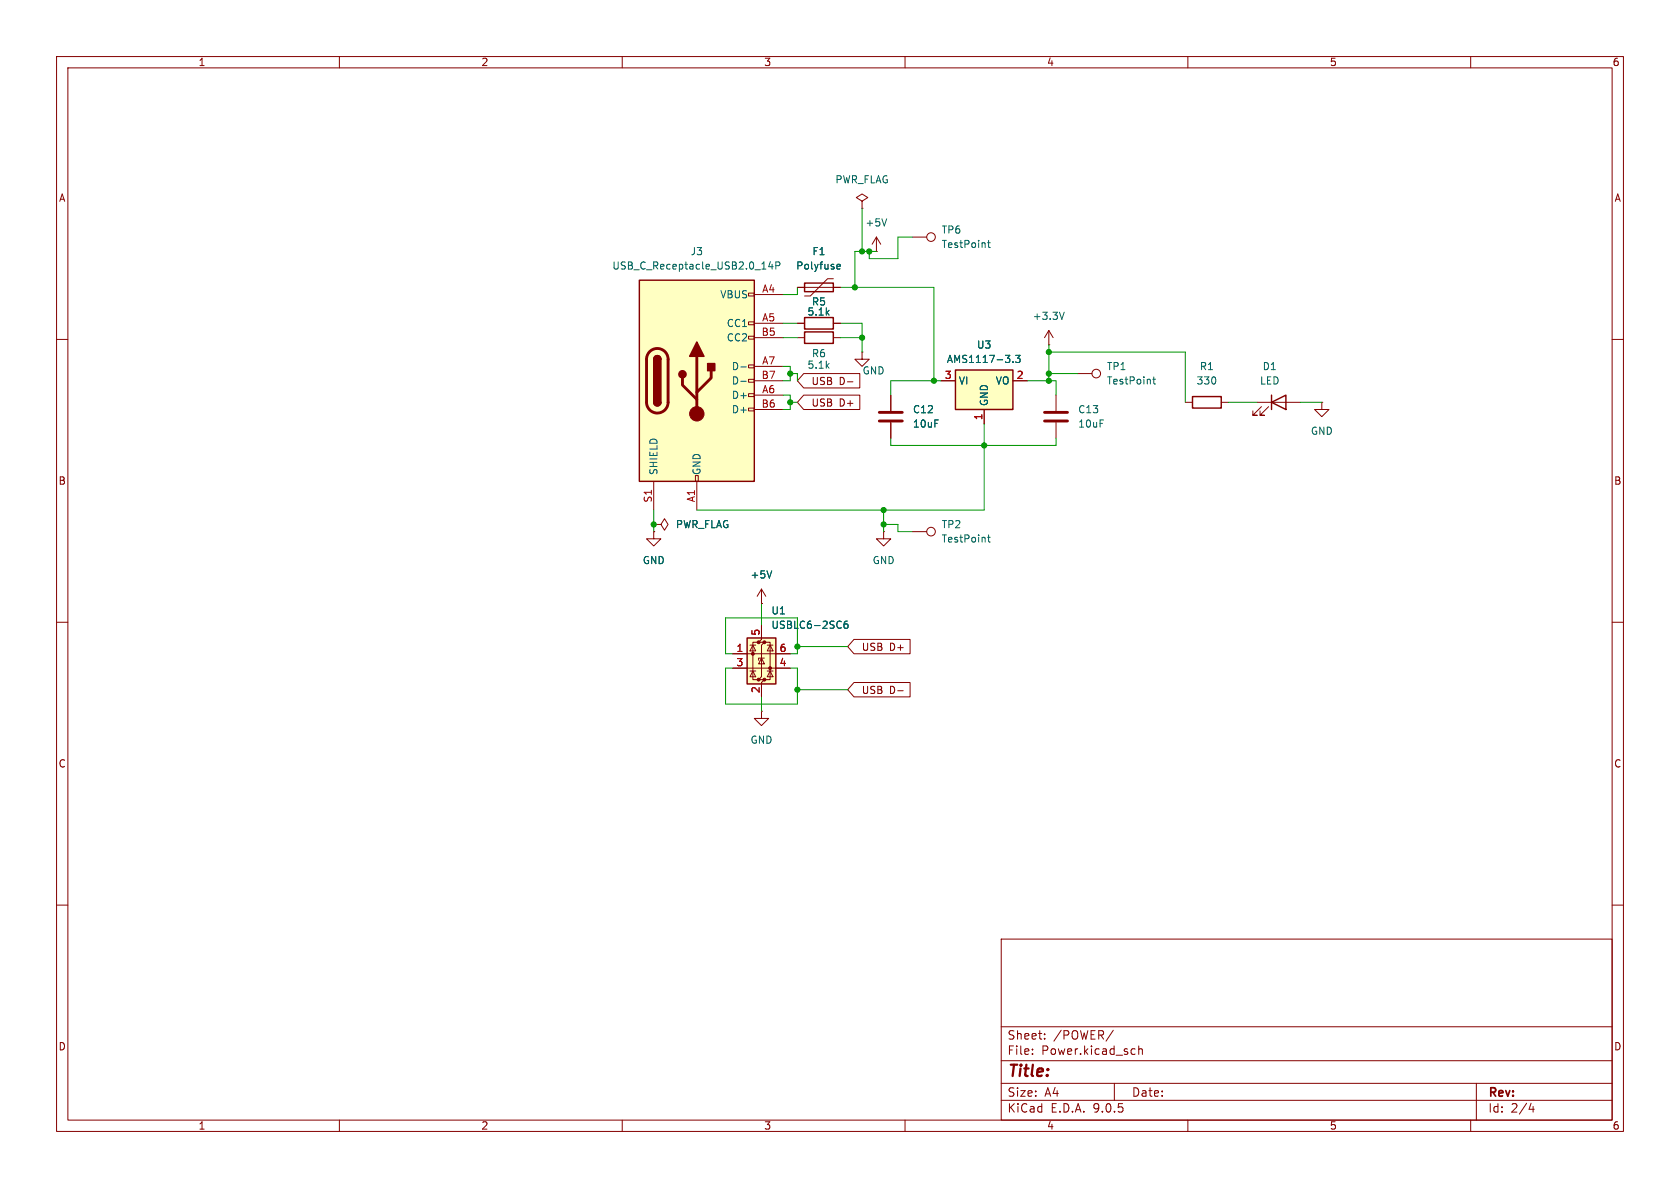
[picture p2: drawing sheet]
<svg xmlns="http://www.w3.org/2000/svg" width="297mm" height="210mm" viewBox="0 0 297 210" stroke-linecap="round" stroke-linejoin="round" font-family="sans-serif">
<g fill="none" stroke="#840000" stroke-width=".18">
<path d="M10 10h277v190h-277zM12 12h273v186h-273zM60 10v2M110 10v2M160 10v2M210 10v2M260 10v2M141 59.7h1.2M141 50.8h7.6M147.3 49.3h-1l-3 3h-1.1M147.3 59.7h1.3M10 60h2"/>
<path d="M285 60h2M115.6 94v1.3h1.2l-1.2 1.2-1.3-1.2h1.3M115.6 94h.1M115.6 92.7h1.2l.7-1 .6 1-.6 1-.7-1M115.6 92.7h.1M156.2 94v1.3h1.3l-1.3 1.2-1.3-1.2h1.3M156.2 94h.1M161.3 94h2.5M10 110h2M134.6 106.7h.1M134.6 104.1l-.7 1.3M134.6 104.1l.8 1.3"/>
<path d="M134.6 104.1v2.6M285 110h2M10 160h2M177 166h108v32h-108zM285 160h2M60 198v2M110 198v2M160 198v2M177 194.5h108M177 191.5h108M177 187.5h108M177 181.5h108"/>
<path d="M182.5 186.3v.1M182.5 185.5v.1M184.7 183.6v.1M184.7 182.8v.1M196.8 182.1l-1.3 2M197 191.5v3M200.2 185.4l.5 .1M200.7 186.3l-.5 .1M201.3 185.5l.2-.1 .4 .1 .1 .9M201.3 184.9v1.5M210 198v2M260 198v2"/>
<path d="M261 191.5v6.5M270.7 195l-.4 1.1h.9M271 195.6v1"/>
<circle cx="164.6" cy="94" r=".76"/>
</g>
<path d="M142.2 58.7h5.1v2h-5.1zM142.2 50h5.1v1.6h-5.1z" fill="none" stroke="#840000" stroke-width=".25"/>
<path d="M148 47.4l.1 .2 .4-.1M148 46.9l.1-.2h.3l.2 .2v.1l-.6 .1M174.6 95h.5M174.8 94.6v1l.3 .2M136.4 100.9l-.4 1.3" fill="none" stroke="#006464" stroke-width=".18"/>
<path d="M132.1 112.8h5.1v8.1h-5.1z" fill="#ffffc2"/>
<g fill="#840000" stroke="#840000" stroke-width=".18">
<circle cx="133.1" cy="115.6" r=".25"/>
<circle cx="134.1" cy="113.5" r=".25"/>
<circle cx="134.1" cy="120.1" r=".25"/>
<circle cx="135.1" cy="113.5" r=".25"/>
<circle cx="135.1" cy="120.1" r=".25"/>
<circle cx="136.1" cy="118.1" r=".25"/>
</g>
<g fill="none" stroke="#840000" stroke-width=".18">
<path d="M152.4 62.2v1.3h1.3l-1.3 1.3-1.3-1.3h1.3M152.4 62.2h.1M129.5 115.6h10.2M129.5 118.1h10.2M132.6 118.6h1M132.6 114h1M133.1 114l.5 1.1h-1zM133.1 118.6l.5 1h-1zM134.1 113.5h-1v6.6h1M134.6 110.5v2.5l-.5 .5h1l-.5 .5v5.6l-.5 .5h1l-.5 .6v2.5M134.6 116.3l.5 1h-1zM135.1 116.3h-1v.4"/>
<path d="M135.1 113.5h1v6.6h-1M135.6 118.6h1.1M135.6 114h1.1M136.1 114l.6 1.1h-1.1zM136.1 118.6l.6 1h-1.1zM134.6 125.7v1.3h1.3l-1.3 1.3-1.3-1.3h1.3M134.6 125.7h.1"/>
</g>
<path d="M132.1 112.8h5.1v8.1h-5.1z" fill="none" stroke="#840000" stroke-width=".25"/>
<path d="M149.8 109.8l-.4 .1a.86 .86 0 0 0 0 1.2l.5-.2v-.4l-.2-.2h-.3l-.2 .2" fill="none" stroke="#006464" stroke-width=".18"/>
<path d="M113 49.5h20.3v35.6h-20.3z" fill="#ffffc2"/>
<g fill="none" stroke="#840000" stroke-width=".18">
<path d="M152.4 35.6l1-.7-1-.6-1 .6 1 .7v1.2M152.4 36.8h.1M132.3 51.8h1v.5h-1zM132.3 56.9h1v.5h-1zM132.3 59.4h1v.5h-1zM133.3 52.1h5.1M133.3 57.2h5.1M133.3 59.7h5.1M141 57.2h1.2M147.3 57.2h1.3M154.9 44.5h.1M154.9 41.9l-.7 1.3"/>
<path d="M154.9 41.9l.8 1.3M154.9 41.9v2.6M185.4 58.4l-.7 1.3M185.4 58.4l.8 1.3M185.4 58.4v2.6M132.3 64.5h1v.5h-1zM132.3 67.1h1v.5h-1zM132.3 69.6h1v.5h-1zM132.3 72.1h1v.5h-1zM133.3 64.8h5.1M133.3 67.3h5.1M133.3 69.9h5.1"/>
<path d="M133.3 72.4h5.1M185.4 61h.1M186.7 69.9v2.7M186.7 74.7v2.8M115.6 85.1v5.1M122.9 84.1h.5v1h-.5zM123.2 85.1v5.1"/>
</g>
<path d="M113 49.5h20.3v35.6h-20.3zM142.2 56.1h5.1v2.1h-5.1zM115.6 63.5a.64 .64 0 0 1 .6-.6 .64 .64 0 0 1 .6 .6M115.6 71.1a.64 .64 0 0 0 .6 .7 .64 .64 0 0 0 .6-.7" fill="none" stroke="#840000" stroke-width=".25"/>
<path d="M114.9 62.2a1.9 1.9 0 0 1 2-.5 1.9 1.9 0 0 1 1.2 1.8v7.6a1.91 1.91 0 0 1-1.9 1.9 1.91 1.91 0 0 1-1.9-1.9v-7.7l.2-.7zM120.6 66.8v1.3l2.6 2.5M123.2 63v10.2M125.7 65.5v1.3l-2.5 2.5M184.7 72.9h4M184.7 74.4h4" fill="none" stroke="#840000" stroke-width=".51"/>
<g fill="#840000" stroke="#840000" stroke-width=".25">
<path d="M115.6 63.5h1.2v7.6h-1.2z"/>
<path d="M115.8 63.1a.64 .64 0 0 1 .6-.2 .64 .64 0 0 1 .4 .6h-1.2z"/>
<path d="M115.6 71.1h1.2a.64 .64 0 0 1-.6 .7 .64 .64 0 0 1-.6-.7z"/>
<path d="M123.2 60.5l1.3 2.5h-2.6z"/>
<path d="M125.1 64.3h1.3v1.2h-1.3z"/>
<circle cx="120.6" cy="66.2" r=".63"/>
</g>
<circle cx="123.2" cy="73.2" r="1.27" fill="#840000" stroke="#840000" stroke-width=".18"/>
<path d="M156.8 38.7l-.5 1.2M136.2 46.2l-.3 .9h.8M136.5 46.7v.9M137.2 47l.6-.1 .1-.2-.1-.3-.6-.1v1.3M188.1 55.2l-.4 1.3M131 64.9h.9M131 67.4h.9" fill="none" stroke="#006464" stroke-width=".18"/>
<path d="M168.9 65.4h10.2v7h-10.2z" fill="#ffffc2"/>
<path d="M168.9 65.4h10.2v7h-10.2zM210.8 70.1h5.1v2h-5.1zM224.8 71.1l2.5-1.2v2.5zM224.8 69.9v2.5" fill="none" stroke="#840000" stroke-width=".25"/>
<g fill="none" stroke="#840000" stroke-width=".18">
<path d="M141 50.8h1.2M141 57.2h1.2M147.3 50.8h1.3M147.3 57.2h1.3M161.3 41.9h2.5M142.1 69.8h9.9v2.6h-9.9l-1.1-1.3zM142.1 66h9.9v2.6h-9.9l-1.1-1.3zM157.5 69.9v2.7M157.5 74.7v2.8M166.4 67.3h2.5M174 72.4v2.5M179.1 67.3h2.5"/>
<path d="M190.5 66h2.5M209.5 71.1h1.3M215.9 71.1h1.3M222.2 71.1h7.7M223 71.9l-1.5 1.5h.7h-.7v-.8M224.3 71.9l-1.5 1.5h.7h-.7v-.8M233.7 71.1v1.3h1.2l-1.2 1.3-1.3-1.3h1.3M233.7 71.1h.1M115.6 94h.1M115.6 92.7h.1M129.5 115.6h2.6M129.5 118.1h2.6"/>
<path d="M134.6 106.7h.1M134.6 110.5v2.5M137.2 115.6h2.5M137.2 118.1h2.5M151 113h9.9v2.6h-9.9l-1.1-1.3zM134.6 120.7v2.5M151 120.6h9.9v2.6h-9.9l-1.1-1.3z"/>
<circle cx="164.6" cy="41.9" r=".76"/>
<circle cx="193.8" cy="66" r=".76"/>
</g>
<path d="M148 47.4l.1 .2 .4-.1M148 46.9l.1-.2h.3l.2 .2v.1l-.6 .1M174.6 42.9h.5M174.8 42.5v1.1l.3 .2M179.1 64v.1M179.6 62.8h.7l-.4 .5 .4 .1v.6l-.2 .1-.5-.1M203.8 67h.5M204 66.6v1.1l.3 .2M136.4 100.9l-.4 1.3M149.8 109.8l-.4 .1a.86 .86 0 0 0 0 1.2l.5-.2v-.4l-.2-.2h-.3l-.2 .2" fill="none" stroke="#006464" stroke-width=".18"/>
<path d="M155.4 72.9h4.1M155.4 74.4h4.1" fill="none" stroke="#840000" stroke-width=".51"/>
<g fill="none" stroke="#009600" stroke-width=".18">
<path d="M152.4 36.8v7.7M138.4 59.7h2.6M138.4 57.2h2.6M141 50.8v1.3h-2.6M148.6 59.7h3.8M148.6 57.2h3.8v5M148.6 50.8h16.5v16.5M154.9 44.5h-3.8v6.3M161.3 41.9h-2.6v3.8h-5v-1.2M138.4 69.9h1.3v2.5h-1.3M138.4 64.8h1.3v2.5h-1.3M139.7 66h1.3v1.3"/>
<path d="M139.7 71.1h1.3M157.5 77.5v1.2h29.2v-1.2M166.4 67.3h-8.9v2.6M174 74.9v15.3h-50.8M181.6 67.3h5.1v2.6M185.4 66h5.1M185.4 61v6.3M185.4 62.2h24.1v8.9M217.2 71.1h5M229.9 71.1h3.8M115.6 90.2v3.8M156.2 90.2v3.8"/>
<path d="M156.2 92.7h2.5v1.3h2.6M129.5 118.1h-1.2v6.4h12.7v-6.4h-1.3M129.5 115.6h-1.2v-6.4h12.7v6.4h-1.3M134.6 106.7v3.8M141 114.3h8.9M134.6 123.2v2.5M141 121.9h8.9"/>
</g>
<g fill="#009600" stroke="#009600" stroke-width=".18">
<circle cx="174" cy="78.7" r=".46"/>
<circle cx="156.2" cy="90.2" r=".46"/>
<circle cx="115.6" cy="92.7" r=".46"/>
<circle cx="141" cy="114.3" r=".46"/>
<circle cx="141" cy="121.9" r=".46"/>
<circle cx="156.2" cy="92.7" r=".46"/>
<circle cx="151.1" cy="50.8" r=".46"/>
<circle cx="139.7" cy="71.1" r=".46"/>
<circle cx="152.4" cy="44.5" r=".46"/>
<circle cx="153.7" cy="44.5" r=".46"/>
<circle cx="139.7" cy="66" r=".46"/>
<circle cx="152.4" cy="59.7" r=".46"/>
<circle cx="165.1" cy="67.3" r=".46"/>
<circle cx="185.4" cy="62.2" r=".46"/>
<circle cx="185.4" cy="66" r=".46"/>
<circle cx="185.4" cy="67.3" r=".46"/>
</g>
<text font-size="2.8" fill="#840000" x="178" y="190.9">Title:</text>
<g font-size="2.1" fill="#840000">
<text x="178" y="184">Sheet:</text>
<text x="186.2" y="184">/POWER/</text>
<text x="178" y="186.7">File:</text>
<text x="184.1" y="186.7">Power.kicad_sch</text>
<text x="178" y="196.9">KiCad</text>
<text x="178" y="194.1">Size:</text>
<text x="184.7" y="194.1">A4</text>
<text x="185.7" y="196.9">E.D.A.</text>
<text x="193.3" y="196.9">9.0.5</text>
<text x="200" y="194.1">Date:</text>
<text x="263" y="194.3">Rev:</text>
<text x="263" y="196.9">Id:</text>
<text x="267.1" y="196.9">2/4</text>
</g>
<g font-size="1.8" fill="#840000">
<text x="35" y="11.9">1</text>
<text x="85" y="11.9">2</text>
<text x="135" y="11.9">3</text>
<text x="185" y="11.9">4</text>
<text x="235" y="11.9">5</text>
<text x="285" y="11.9">6</text>
<text x="10.3" y="35.9">A</text>
<text x="285.3" y="35.9">A</text>
<text x="143.6" y="68.3">USB</text>
<text x="148.6" y="68.3">D-</text>
<text x="143.6" y="72.1">USB</text>
<text x="148.6" y="72.1">D+</text>
<text x="10.3" y="85.9">B</text>
<text x="285.3" y="85.9">B</text>
<text x="152.5" y="115.3">USB</text>
<text x="157.4" y="115.3">D+</text>
<text x="152.5" y="122.9">USB</text>
<text x="157.4" y="122.9">D-</text>
<text x="10.3" y="135.9">C</text>
<text x="285.3" y="135.9">C</text>
<text x="10.3" y="185.9">D</text>
<text x="285.3" y="185.9">D</text>
<text x="35" y="199.9">1</text>
<text x="85" y="199.9">2</text>
<text x="135" y="199.9">3</text>
<text x="185" y="199.9">4</text>
<text x="235" y="199.9">5</text>
<text x="285" y="199.9">6</text>
</g>
<g font-size="1.8" fill="#006464">
<text x="147.6" y="32.6">PWR_FLAG</text>
<text x="152.9" y="40.2">+5V</text>
<text x="166.4" y="41.5">TP6</text>
<text x="108.2" y="47.9">USB_C_Receptacle_USB2.0_14P</text>
<text x="122" y="45.3">J3</text>
<text x="140.7" y="47.9">Polyfuse</text>
<text x="143.5" y="45.3">F1</text>
<text x="166.4" y="44">TestPoint</text>
<text x="127.2" y="52.9">VBUS</text>
<text x="128.4" y="58">CC1</text>
<text x="142.7" y="56">5.1k</text>
<text x="143.4" y="54.2">R5</text>
<text x="182.5" y="56.7">+3.3V</text>
<text x="128.4" y="60.6">CC2</text>
<text x="129.3" y="65.6">D-</text>
<text x="142.7" y="65.4">5.1k</text>
<text x="143.4" y="63.3">R6</text>
<text x="167.3" y="64.4">AMS1117-3.3</text>
<text x="172.6" y="61.8">U3</text>
<text x="195.6" y="65.6">TP1</text>
<text x="212" y="65.6">R1</text>
<text x="223.1" y="65.6">D1</text>
<text x="129.3" y="68.2">D-</text>
<text x="129.3" y="70.7">D+</text>
<text x="152.4" y="66.4">GND</text>
<text x="169.4" y="68.2">VI</text>
<text x="174.9" y="71.9" transform="rotate(-90 174.9 71.9)">GND</text>
<text x="175.9" y="68.2">VO</text>
<text x="195.6" y="68.2">TestPoint</text>
<text x="211.4" y="68.2">330</text>
<text x="222.6" y="68.2">LED</text>
<text x="129.3" y="73.3">D+</text>
<text x="161.3" y="73.3">C12</text>
<text x="161.3" y="75.8">10uF</text>
<text x="190.5" y="73.3">C13</text>
<text x="190.5" y="75.8">10uF</text>
<text x="231.6" y="77.1">GND</text>
<text x="116.4" y="84.1" transform="rotate(-90 116.4 84.1)">SHIELD</text>
<text x="124.1" y="84.1" transform="rotate(-90 124.1 84.1)">GND</text>
<text x="119.4" y="93.6">PWR_FLAG</text>
<text x="166.4" y="93.6">TP2</text>
<text x="113.5" y="99.9">GND</text>
<text x="154.2" y="99.9">GND</text>
<text x="166.4" y="96.1">TestPoint</text>
<text x="132.6" y="102.5">+5V</text>
<text x="136.3" y="111.4">USBLC6-2SC6</text>
<text x="136.3" y="108.8">U1</text>
<text x="132.6" y="131.7">GND</text>
</g>
<g font-size="1.8" fill="#a90000">
<text x="134.6" y="51.8">A4</text>
<text x="134.5" y="59.4">B5</text>
<text x="134.6" y="56.9">A5</text>
<text x="134.6" y="64.5">A7</text>
<text x="134.5" y="67.1">B7</text>
<text x="134.6" y="69.6">A6</text>
<text x="166.9" y="67.1">3</text>
<text x="179.6" y="67.1">2</text>
<text x="134.5" y="72.1">B6</text>
<text x="173.7" y="74.4" transform="rotate(-90 173.7 74.4)">1</text>
<text x="115.3" y="88.9" transform="rotate(-90 115.3 88.9)">S1</text>
<text x="122.9" y="88.9" transform="rotate(-90 122.9 88.9)">A1</text>
<text x="134.4" y="112.5" transform="rotate(-90 134.4 112.5)">5</text>
<text x="130.1" y="115.3">1</text>
<text x="130.1" y="117.9">3</text>
<text x="137.7" y="115.3">6</text>
<text x="137.7" y="117.9">4</text>
<text x="134.4" y="122.6" transform="rotate(-90 134.4 122.6)">2</text>
</g>
</svg>
